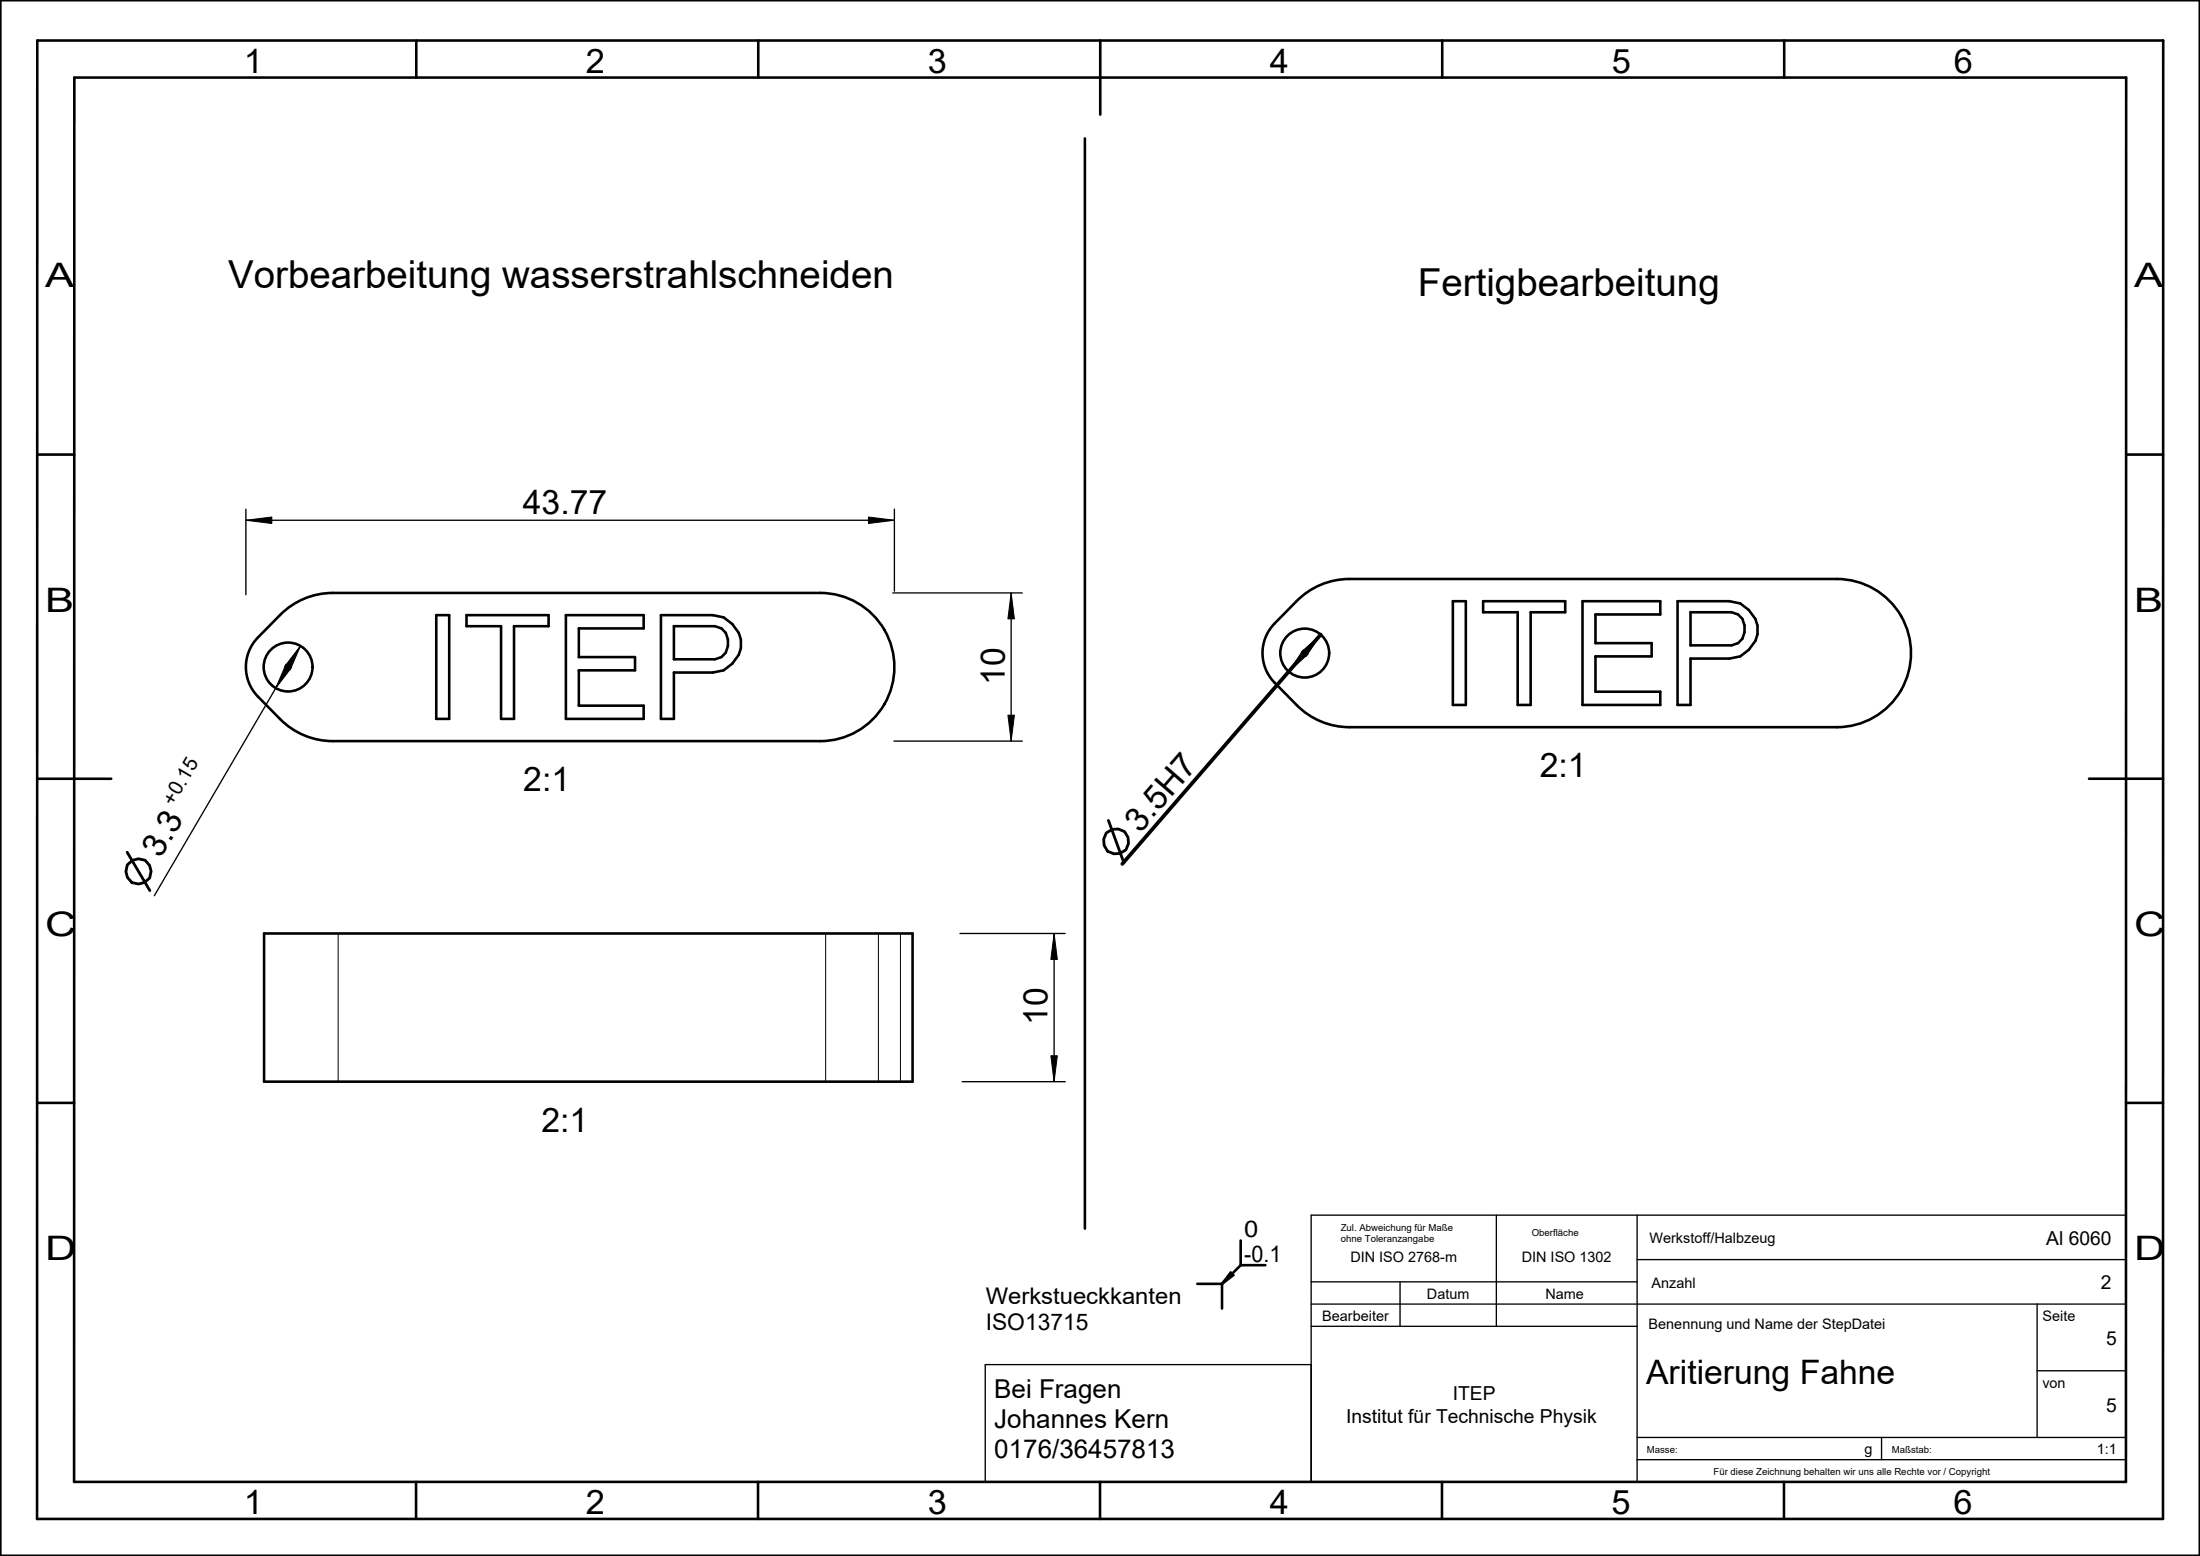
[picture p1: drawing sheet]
<svg xmlns="http://www.w3.org/2000/svg" width="297mm" height="210mm" viewBox="0 0 297 210" stroke-linecap="round" stroke-linejoin="round" font-family="sans-serif">
<path d="M0 0h297v210h-297z" fill="none" stroke="#000" stroke-width=".35"/>
<!-- layer: 0 -->
<path d="M166.1 171.8l.4 .3-1.5 1.2z" fill="#000"/>
<path d="M166.1 171.8l.4 .3-1.5 1.2z" fill="none" stroke="#000" stroke-width=".14"/>
<g fill="none" stroke="#000" stroke-width=".35">
<path d="M0 0h297v210h-297zM5 5.5h287v199.5h-287zM10 10.5h277v189.5h-277zM56.2 5.5v5M102.4 5.5v5M148.5 5.5v10M194.7 5.5v5M240.9 5.5v5M5 61.3h5M287 61.3h5M5 105.1h10M282 105.1h10"/>
<path d="M5 148.8h5M287 148.8h5M161.6 173.3h3.4M165 173.3v3.3M166.1 171.8l.4 .3-1.5 1.2zM167.5 170.8h3.3M167.5 167.4v3.4M167.5 170.8l-2.5 2.5M56.2 200v5M102.3 200v5M148.5 200v5M194.7 200v5"/>
<path d="M240.8 200v5M297 210h.1"/>
</g>
<g fill="none" stroke="#000" stroke-width=".18">
<path d="M177 173h44M177 176h110M177 179h44M189 173v6M202 164v15M221 170h66M221 164v36M275 176v18M177 184.2h-44v15.8h154v-36h-110v36M221 194h66M221 197h66M254 194v3"/>
<path d="M275 185h12"/>
</g>
<!-- layer: 02_ALL_AXES -->
<g fill="none" stroke="#000" stroke-width=".35">
<path d="M37.8 83a10 10 0 0 1 7.1-3h65.8a10 10 0 0 1 10 10 10 10 0 0 1-10 10h-65.8a10 10 0 0 1-7.1-3l-3-3a5.7 5.7 0 0 1 0-8zM175 81.1a10 10 0 0 1 7.2-3h65.8a10 10 0 0 1 10 10 10 10 0 0 1-10 10h-65.8a10 10 0 0 1-7.2-2.9l-2.9-3.1a5.7 5.7 0 0 1 0-8zM35.6 126h87.6v20h-87.6z"/>
<circle cx="38.9" cy="90" r="3.3"/>
<circle cx="176.1" cy="88.1" r="3.3"/>
</g>
<path d="M45.6 126v20M111.5 126v20M118.6 126v20M121.6 126v20" fill="none" stroke="#000" stroke-width=".14"/>
<!-- layer: 20_ALL_FEATURES -->
<path d="M58.9 83h1.7v14h-1.7zM63 83h11.1v1.5h-4.7v12.5h-1.8v-12.5h-4.6zM76.4 83h10.5v1.8h-8.8v3.9h7.6v1.8h-7.6v4.7h8.8v1.8h-10.5zM89.2 83h7l1.5 .3a4 4 0 0 1 2.3 4.2l-.3 .9-.8 1.2-1.2 .9-1.5 .3h-5.2v6.2h-1.8zM91 84.5h5.5a2.11 2.11 0 0 1 1.8 2.7l-.3 .9-.6 .6-.9 .3h-5.5zM196.1 81.1h1.8v14h-1.8zM200.2 81.1h11.1v1.5h-4.7v12.5h-1.7v-12.5h-4.7zM213.6 81.1h10.5v1.8h-8.7v3.9h7.6v1.8h-7.6v4.8h8.7v1.7h-10.5zM226.5 81.1h7l1.4 .3a4 4 0 0 1 2.4 4.2l-.3 .9-.9 1.2-1.2 .9-1.4 .3h-5.3v6.2h-1.7zM228.2 82.6h5.6a2.11 2.11 0 0 1 1.7 2.7l-.3 .9-.6 .6-.8 .3h-5.6z" fill="none" stroke="#000" stroke-width=".35"/>
<!-- layer: 50_ALL_DETAILS -->
<path d="M146.5 18.7v147.1" fill="none" stroke="#000" stroke-width=".35"/>
<!-- layer: 51_ALL_DIMS -->
<path d="M33.2 70.2l3.5-.4v.9zM117.2 69.8l3.5 .4-3.5 .5zM38.6 89.6l.8 .5-2.2 2.8zM40.6 87.2l-1.4 3.2-.8-.4zM136.5 80l.4 3.5h-.8zM175.9 87.7l.7 .6-2.6 2.3zM175.7 88l2.6-2.4-2 3zM136.1 96.5h.8l-.4 3.5zM142.3 126l.4 3.5h-.8zM141.9 142.5h.8l-.4 3.5z" fill="#000"/>
<path d="M33.2 70.2l3.5-.4v.9zM117.2 69.8l3.5 .4-3.5 .5zM38.6 89.6l.8 .5-2.2 2.8zM40.6 87.2l-1.4 3.2-.8-.4zM136.1 96.5h.8l-.4 3.5zM136.5 80l.4 3.5h-.8zM175.7 88l2.6-2.4-2 3zM175.9 87.7l.7 .6-2.6 2.3zM142.3 126l.4 3.5h-.8zM141.9 142.5h.8l-.4 3.5z" fill="none" stroke="#000" stroke-width=".14"/>
<g fill="none" stroke="#000" stroke-width=".38">
<path d="M17.2 115l3 5.2M149.6 110.7l2.1 5.7"/>
<circle cx="18.7" cy="117.6" r="1.72"/>
<circle cx="150.7" cy="113.6" r="1.72"/>
</g>
<path d="M178.3 85.6l-26.8 31" fill="none" stroke="#000" stroke-width=".51"/>
<path d="M33.2 68.7v11.6M33.2 70.2h87.5M120.7 68.7v11.1M36.2 91.9a3.3 3.3 0 0 0 2.7 1.4M40.6 87.2l-19.8 33.7M120.5 80h17.5M136.5 80v20M120.7 100h17.3M129.6 126h14.2M142.3 126v20M129.9 146h13.9" fill="none" stroke="#000" stroke-width=".18"/>
<g font-size="5.2">
<text x="30.8" y="38.9">Vorbearbeitung wasserstrahlschneiden</text>
<text x="191.4" y="39.9">Fertigbearbeitung</text>
</g>
<g font-size="4.6">
<text x="32.9" y="9.8">1</text>
<text x="79.1" y="9.8">2</text>
<text x="125.3" y="9.8">3</text>
<text x="171.4" y="9.8">4</text>
<text x="217.6" y="9.8">5</text>
<text x="263.8" y="9.8">6</text>
<text x="6.1" y="38.8">A</text>
<text x="288.1" y="38.8">A</text>
<text x="70.6" y="69.3">43.77</text>
<text x="6.1" y="82.5">B</text>
<text x="288.1" y="82.5">B</text>
<text x="135.6" y="92.4" transform="rotate(-90 135.6 92.4)">10</text>
<text x="70.6" y="106.8">2:1</text>
<text x="207.9" y="104.9">2:1</text>
<text x="6.1" y="126.3">C</text>
<text x="288.1" y="126.3">C</text>
<text x="141.4" y="138.4" transform="rotate(-90 141.4 138.4)">10</text>
<text x="73.1" y="152.7">2:1</text>
<text x="6.1" y="170">D</text>
<text x="288.1" y="170">D</text>
<text x="222.2" y="186.8">Aritierung Fahne</text>
<text x="32.9" y="204.3">1</text>
<text x="79.1" y="204.3">2</text>
<text x="125.2" y="204.3">3</text>
<text x="171.4" y="204.3">4</text>
<text x="217.6" y="204.3">5</text>
<text x="263.7" y="204.3">6</text>
</g>
<g font-size="4.5">
<text x="153.9" y="112.5" transform="rotate(-49 153.9 112.5)">3.5H7</text>
<text x="21.7" y="116" transform="rotate(-60 21.7 116)">3.3</text>
</g>
<g font-size="3.5">
<text x="134.2" y="188.6">Bei Fragen</text>
<text x="134.2" y="192.7">Johannes Kern</text>
<text x="134.2" y="196.7">0176/36457813</text>
</g>
<g font-size="3.1">
<text x="168" y="166.9">0</text>
<text x="168" y="170.3">-0.1</text>
<text x="133.1" y="176">Werkstueckkanten</text>
<text x="133.1" y="179.6">ISO13715</text>
</g>
<text font-size="2.7" x="23.4" y="108.9" transform="rotate(-60 23.4 108.9)">+0.15</text>
<g font-size="2.6">
<text x="276.2" y="168">Al 6060</text>
<text x="283.6" y="174">2</text>
<text x="284.3" y="181.5">5</text>
<text x="196.1" y="189">ITEP</text>
<text x="284.3" y="190.5">5</text>
<text x="181.7" y="192">Institut für Technische Physik</text>
</g>
<g font-size="2">
<text x="222.7" y="167.8">Werkstoff/Halbzeug</text>
<text x="182.3" y="170.4">DIN ISO 2768-m</text>
<text x="205.4" y="170.4">DIN ISO 1302</text>
<text x="223" y="173.8">Anzahl</text>
<text x="178.5" y="178.3">Bearbeiter</text>
<text x="192.6" y="175.3">Datum</text>
<text x="208.6" y="175.3">Name</text>
<text x="222.6" y="179.4">Benennung und Name der StepDatei</text>
<text x="275.8" y="178.3">Seite</text>
<text x="275.7" y="187.4">von</text>
<text x="251.7" y="196.3">g</text>
<text x="283.1" y="196.3">1:1</text>
</g>
<g font-size="1.3">
<text x="181" y="166.2">Zul. Abweichung für Maße</text>
<text x="181" y="167.7">ohne Toleranzangabe</text>
<text x="206.8" y="166.8">Oberfläche</text>
<text x="222.3" y="196.1">Masse:</text>
<text x="255.4" y="196.1">Maßstab:</text>
<text x="231.3" y="199">Für diese Zeichnung behalten wir uns alle Rechte vor / Copyright</text>
</g>
</svg>
